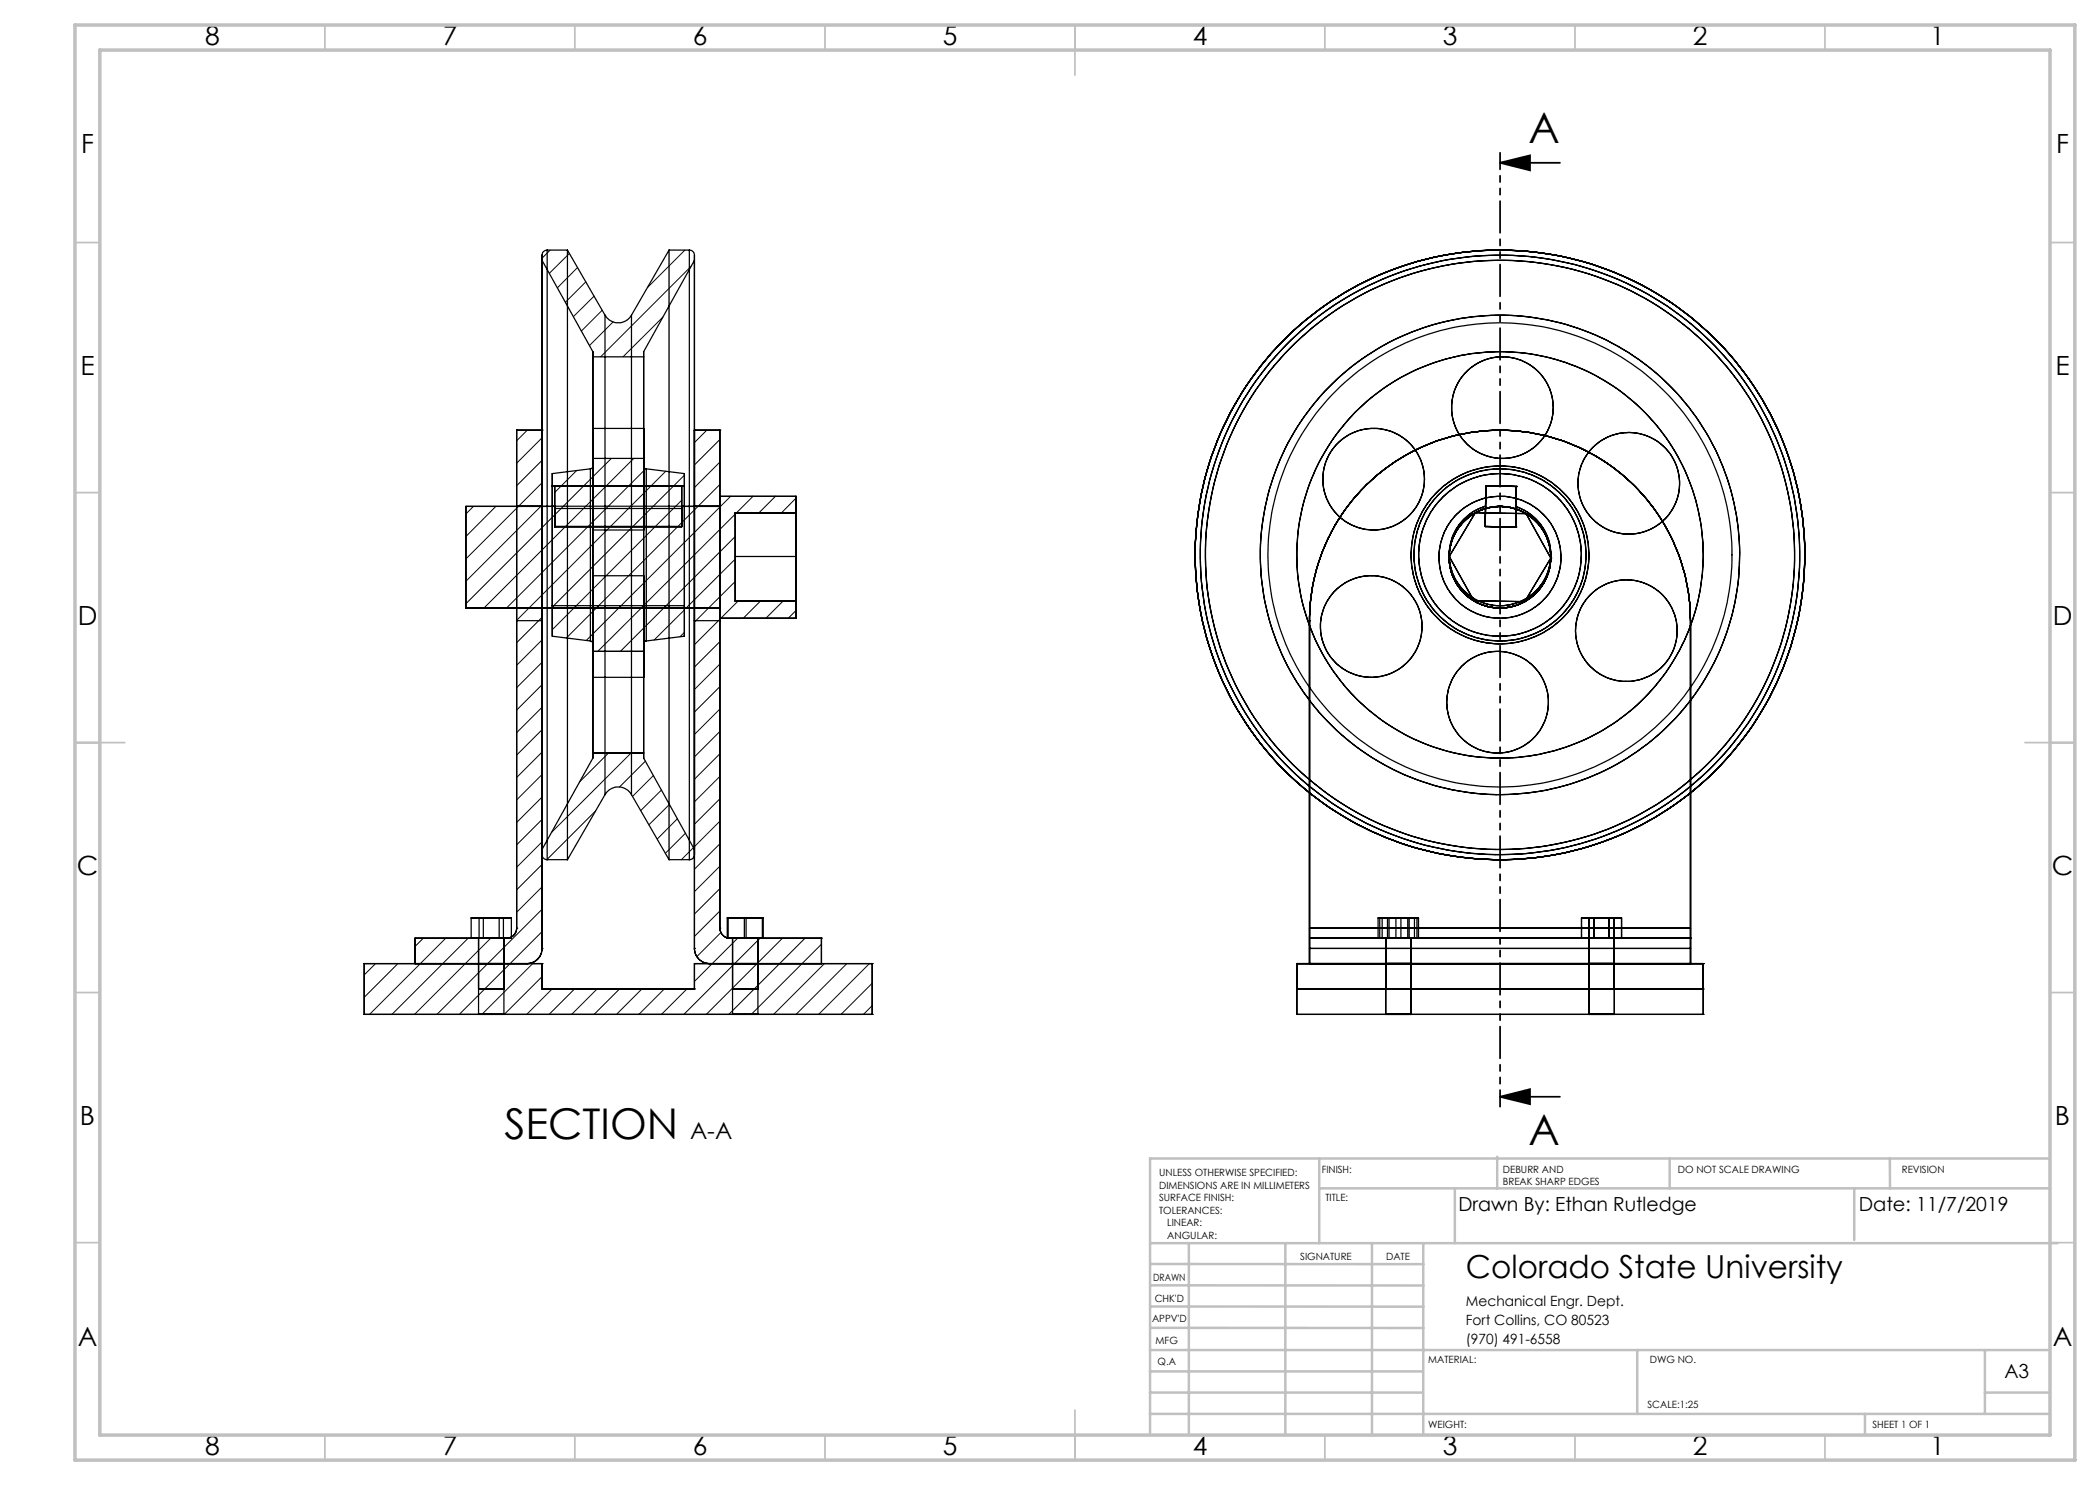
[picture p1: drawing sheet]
<svg xmlns="http://www.w3.org/2000/svg" width="420mm" height="297mm" viewBox="0 0 420 297" stroke-linecap="round" stroke-linejoin="round" font-family="sans-serif">
<path d="M300 32.6h12M300 32.6l6-1.5v3zM300 219.4h12M300 219.4l6-1.6v3z" fill="none" stroke="#000" stroke-width=".35"/>
<path d="M300 30.6v190.7" fill="none" stroke="#000" stroke-width=".35" stroke-dasharray="6.3 1.3 1.3 1.3 1.3 1.3" stroke-dashoffset="3"/>
<g fill="none" stroke="#c0c0c0" stroke-width=".35">
<path d="M65 5v5M115 5v5M165 5v5M215 5v10M265 5v5M315 5v5M365 5v5M15 48.5h5M410 48.5h5M15 98.5h5M410 98.5h5M15 148.5h10"/>
<path d="M405 148.5h10M15 198.5h5M410 198.5h5M15 248.5h5M410 248.5h5M65 287v5M115 287v5M165 287v5M215 282v10M265 287v5M315 287v5M365 287v5"/>
</g>
<g fill="none" stroke="#c0c0c0" stroke-width=".5">
<path d="M263.8 231.7v16.9M263.8 237.7h146.2M291 237.7v10.9M299.4 231.3v6.4M333.9 231.7v6M370.8 237.7v10.3M378 231.7v6M410 231.7h-180v55.2M230.1 248.6h181.4M230.1 257.1h54.6M230.1 252.8h54.6M237.8 248.8v38.2"/>
<path d="M257.1 248.6v38.2M274.4 248.8v38.2M284.7 248.6v38.2M230 278.5h54.6M230 274.3h54.6M230 270h180M230 265.6h54.7M230.1 261.3h54.6M327.4 270v12.8M397 278.5h13M397 270v12.8M230 282.8h180"/>
<path d="M373 282.8v4.2"/>
</g>
<path d="M15 5h400v287h-400zM20 10h390v277h-390z" fill="none" stroke="#c0c0c0" stroke-width=".7"/>
<path d="M300 32.6l6-1.5v3zM300 219.4l6-1.6v3z" fill="#000"/>
<g fill="none" stroke="#000" stroke-width=".25">
<path d="M108.4 52.1v117.8l10.2-18.3M108.4 51v117a9.4 9.4 0 0 0 .2 3.5l.4 .3 .4 .1M108.4 51v1.1M108.4 52.1l10.2 18.2M109.4 50l-.6 .3-.3 .2-.1 .5M109.4 50v121.9M109.4 50h4.1M113.5 50v121.9M113.5 50l7.5 13M133.8 50v121.9M133.8 50h4.1M133.8 50l-7.5 13"/>
<path d="M137.9 50v121.9M137.9 50l.6 .3 .3 .2 .1 .5M138.9 51v117a9.4 9.4 0 0 1-.2 3.5l-.3 .3-.5 .1M138.9 52.1v117.8l-10.2-18.3M138.9 51v1.1M138.9 52.1l-10.2 18.2M118.6 70.3v81.3M118.6 71.4v20.3M118.6 70.3v1.1M118.6 71.4h10.1M121 63v95.9M121 63a3.1 3.1 0 0 0 5.3 0"/>
<path d="M126.3 63v95.9M128.7 70.3v81.3M128.7 71.4v20.3M128.7 70.3v1.1M103.3 86v38.1h5.1v-38.1M103.3 86h.1M103.3 86v99.6M103.3 86h5.1M108.4 86h.1M108.4 86v103.7M110.5 94.7v32.5M110.5 97.2h26.4"/>
<path d="M110.5 94.7v6.5M110.9 97.2v8.1h25.4v-8.1M118.1 93.8v34.4M118.1 93.8l-7.6 .9M118.6 85.7v20.3zM118.6 93.2l-.1 .4-.4 .2M118.6 93.2v35.6M118.6 85.7h10.1M118.6 91.7v1.5M118.6 91.7h10.1M128.7 85.7v20.3zM128.7 93.2v35.6"/>
<path d="M128.7 93.2l.1 .4 .5 .2M128.7 91.7v1.5M129.3 93.8v34.4M129.3 93.8l7.6 .9M136.9 94.7v32.5M136.9 94.7v6.5M138.9 86v38.1h5.1v-38.1M138.9 86h.1M138.9 86v103.7M138.9 86h5.1M144 86h.1M144 86v15.3"/>
<path d="M159.2 99.3h-15.2v24.3h15.2M159.2 99.3v24.3M297.2 97.2l6.1 .1M297.2 97.2l-.2 8.1M297.2 97.2h.1M300 86a38.1 38.1 0 0 1 38.1 38.1M300 86a38.1 38.1 0 0 0-38.1 38.1M300 86h.1M303.3 97.3l-.2 8.1M303.3 97.3h.1M93.2 101.3h17.7v.4h25.4v-.4h7.7M93.2 101.3v20.3"/>
<path d="M110.5 101.2v19.9M110.5 101.2h26.4M110.9 105.3h25.4M118.6 115.1v20.4zM118.6 106h10.1M118.6 115.1h10.1M128.7 115.1v20.4zM136.9 101.2v19.9M144 101.3v20.3M147 102.7h12.2M147 111.3h12.2M159.2 102.5h-12.2v17.8h12.2"/>
<path d="M289.8 111.3l5 8.9M289.8 111.3h.1M295.1 102.5l-5.3 8.8M295.1 102.5l10.1 .2M295.1 102.5h.1M297 105.3l6.1 .1M297 105.3h.1M297.1 101.7a10 10 0 0 1 6.1 .1M297.1 101.2a10.2 10.2 0 0 0-5.4 15.6 10.2 10.2 0 0 0 16.4 .3 10.2 10.2 0 0 0-4.9-15.8M297.1 101.7l-.1 3.6M297.1 101.7h.1M297.1 101.2h.1"/>
<path d="M303.1 105.4h.1M303.2 101.8l-.1 3.6M303.2 101.8h.1M303.2 101.3h.1M305.2 102.7l5 8.9M305.2 102.7h.1M310.2 111.6l-5.3 8.7M310.2 111.6h.1M93.2 121.6h50.8M110.5 121.1h26.4M110.5 127.2l7.6 1M110.5 121.1v6.1"/>
<path d="M118.1 128.2l.4 .2 .1 .4M118.6 130.3v20.3M118.6 135.5h10.1M118.6 130.3h10.1M118.6 128.8v1.5M128.7 130.3v20.3M128.7 128.8v1.5M129.3 128.2l-.5 .2-.1 .4M136.9 121.1v6.1M136.9 127.2l-7.6 1M144 121.6v64M147 120.2h12.2"/>
<path d="M261.9 124.1v68.6M261.9 124.1h.1M294.8 120.2l10.1 .1M294.8 120.2h.1M304.9 120.3h.1M338.1 124.1v68.6M338.1 124.1h.1M118.6 150.6h10.1M118.6 150.6v1M121 158.9a3.1 3.1 0 0 1 5.3 0M121 158.9l-7.5 13M126.3 158.9l7.5 13"/>
<path d="M128.7 150.6v1M109.4 171.9h4.1M133.8 171.9h4.1M72.8 192.7h.1M72.8 192.7h35.6M72.8 192.7v10.2M83 187.6h.1M83 192.7h.1M83 187.6h19.3v-4h-8.1v4M83 187.6v5.1M95.7 197.8h5.1zM95.7 187.6h5.1z"/>
<path d="M95.7 192.7h5.1zM95.7 187.6v15.3M95.8 183.6v4M96.7 183.6v4M99.8 183.6v4M100.7 183.6v4M100.8 187.6v15.3M101.3 187.6h.1M103.3 185.6h.1M103.3 185.6a2.05 2.05 0 0 1-2 2M105.4 192.7h.1M108.4 197.8h.1"/>
<path d="M108.4 192.7h.1M108.4 189.7h.1M108.4 189.7a3 3 0 0 1-3 3M108.4 197.8h30.5M108.4 192.7v5.1M138.9 197.8h.1M138.9 192.7h.1M138.9 189.7h.1M138.9 189.7a3 3 0 0 0 3.1 3M138.9 192.7h35.5M138.9 192.7v5.1M142 192.7h.1"/>
<path d="M144 185.6h.1M144 185.6a2.05 2.05 0 0 0 2 2M145.6 183.6v4M146 187.6h.1M146.5 197.8h5.1zM146.5 187.6h5.1zM146.5 192.7h5.1zM146.5 187.6v15.3M148.9 183.6v4M149.2 183.6v4M151.6 187.6v15.3M152.5 183.6v4"/>
<path d="M152.6 187.6v-4h-7.1v4h18.8M164.3 187.6h.1M164.3 192.7h.1M164.3 187.6v5.1M174.4 192.7h.1M174.4 192.7v10.2M259.4 192.7h81.2M259.4 192.7v10.2M259.4 197.8h81.2M259.4 192.7h.1M259.4 197.8h.1M261.9 185.6v2"/>
<path d="M261.9 189.7v3M261.9 189.7h76.2M261.9 187.6h76.2M261.9 185.6h76.2M261.9 187.6h.1M261.9 192.7h.1M275.6 187.6v-4h8.1v4M275.9 183.6v4M276.4 183.6v4M277.1 192.7h5.1zM277.1 187.6h5.1zM277.1 197.8h5.1z"/>
<path d="M277.1 187.6v15.3M277.5 183.6v4M277.8 183.6v4M279.2 183.6v4M280.2 183.6v4M281.6 183.6v4M281.8 183.6v4M282.2 187.6v15.3M282.9 183.6v4M283.4 183.6v4M316.3 187.6v-4h8v4M317.8 192.7h5.1z"/>
<path d="M317.8 187.6h5.1zM317.8 197.8h5.1zM317.8 183.6v19.3M318.8 183.6v4M321.8 183.6v4M322.8 183.6l.1 19.3M338.1 189.7v3M338.1 185.6v2M338.1 187.6h.1M338.1 192.7h.1M340.6 192.7v10.2M340.6 197.8h.1"/>
<path d="M340.6 192.7h.1M72.8 202.9h.1M72.8 202.9h101.6M95.7 202.9h5.1zM146.5 202.9h5.1zM174.4 202.9h.1M259.4 202.9h81.2M259.4 202.9h.1M277.1 202.9h5.1zM317.8 202.9h5.1zM340.6 202.9h.1"/>
<circle cx="274.7" cy="95.8" r="10.2"/>
<circle cx="300.5" cy="81.5" r="10.2"/>
<circle cx="325.7" cy="96.7" r="10.2"/>
<circle cx="300" cy="111" r="59.9"/>
<circle cx="300" cy="111" r="17.2"/>
<circle cx="300" cy="111.4" r="12.2"/>
<circle cx="300" cy="111" r="58.9"/>
<circle cx="300" cy="111" r="16.3"/>
<circle cx="300" cy="111" r="46.4"/>
<circle cx="300" cy="111.4" r="10.2"/>
<circle cx="300" cy="111" r="61"/>
<circle cx="300" cy="111" r="47.9"/>
<circle cx="300" cy="111" r="40.6"/>
<circle cx="300" cy="111" r="17.8"/>
<circle cx="274.2" cy="125.3" r="10.2"/>
<circle cx="325.3" cy="126.1" r="10.2"/>
<circle cx="299.5" cy="140.4" r="10.2"/>
</g>
<g fill="none" stroke="#000" stroke-width=".2">
<path d="M110 50l-1.6 1.6M113.9 50.7l-4 4M115.5 53.5l-4 4.1M117.2 56.4l-4.1 4.1M118.8 59.2l-4.1 4.1M137 50l-7.5 7.5M138.2 53.3l-18.1 18.1M120.4 62.1l-4.1 4.1M122.6 64.4l-4.7 4.7M132.6 63.4l-8 8M105.4 86l-2.1 2.2M108.4 87.6l-5.1 5"/>
<path d="M108.4 92.1l-5.1 5.1M108.4 96.6l-15.2 15.2M115.3 94.1l-4.4 4.4M122.3 91.7l-29.1 29.1M126.8 91.7l-30 29.9M129.2 93.8l-27.9 27.8M133.1 94.3l-29.8 29.8M136.9 95l-26.6 26.6M141.4 86l-2.5 2.5M144 87.9l-5.1 5.1M144 92.4l-5.1 5.1M144 96.9l-24.7 24.7"/>
<path d="M146.1 99.3l-28.8 28.8M150.6 99.3l-3.4 3.4M155.1 99.3l-3.4 3.4M159.2 99.6l-3 3.1M94.7 101.3l-1.5 1.5M99.2 101.3l-6 6M108.4 101l-15.2 15.3M136.3 100l-25.8 25.9M147 102.8l-18.8 18.8M147 107.3l-22.9 23M147 116.3l-8.1 8.1M147 111.8l-9.8 9.8"/>
<path d="M108.4 123.5l-5.1 5M108.4 128l-5.1 5.1M108.4 132.5l-5.1 5M108.4 136.9l-5.1 5.1M110.8 121.1l-.3 .4M119.7 121.1l-6.4 6.5M128.7 130.1l-.1 .2M128.7 121.1l-9.1 9.2M136.9 126.5l-.9 .8M136.9 122l-6.1 6M144 128.3l-5.1 5.1M144 132.8l-5.1 5.1"/>
<path d="M144 137.3l-5.1 5.1M144 123.9l-5.1 5M147.6 120.3l-3.4 3.3M152 120.3l-3.3 3.3M156.6 120.3l-3.4 3.3M159.2 122.1l-1.5 1.5M108.4 159.4l-5.1 5.1M108.4 141.5l-5.1 5M108.4 145.9l-5.1 5.1M108.4 150.4l-5.1 5.1M108.4 154.9l-5.1 5.1M121.7 150.6l-5.8 5.8"/>
<path d="M126.2 150.6l-15.9 15.9M129.1 152.2l-5.2 5.2M130.7 155.1l-4.2 4.2M132.3 158l-4.2 4.1M144 146.3l-5.1 5.1M144 150.8l-5.1 5.1M144 155.3l-5.1 5.1M144 159.8l-5.1 5M144 141.8l-5.1 5.1M108.4 163.9l-5.1 5.1M108.4 168.4l-5.1 5.1M108.4 177.4l-5.1 5.1"/>
<path d="M108.4 172.9l-5.1 5.1M119.2 162.1l-9.8 9.8M133.9 160.9l-4.1 4.1M135.5 163.8l-4.1 4M137.1 166.6l-4 4.1M138.7 169.5l-2.4 2.4M144 164.2l-5.1 5.1M144 173.2l-5.1 5.1M144 177.7l-5.1 5.1M144 168.8l-5.1 5M75.1 192.7l-2.3 2.3M79.6 192.7l-6.8 6.8"/>
<path d="M84.7 187.6l-1.7 1.7M89.1 187.6l-15.2 15.3M93.6 187.6l-15.2 15.3M98.1 187.6l-15.2 15.3M106.5 192.7l-10.1 10.2M107.9 191.3l-.9 1M108.4 181.9l-21 21M108.4 186.3l-16.5 16.6M108.4 195.3l-7.5 7.6M110.4 197.8l-5.1 5.1M114.9 197.8l-5.1 5.1M119.4 197.8l-5.1 5.1"/>
<path d="M123.9 197.8l-5.1 5.1M128.4 197.8l-5.1 5.1M132.9 197.8l-5.1 5.1M137.4 197.8l-5.1 5.1M144 182.2l-5.1 5.1M144.2 186.5l-4.8 4.8M147.5 187.6l-8.6 8.7M152 187.6l-15.2 15.3M156.5 187.6l-15.2 15.3M161 187.6l-15.2 15.3M164.3 188.8l-14.1 14.1M164.9 192.7l-10.2 10.2"/>
<path d="M169.4 192.7l-10.2 10.2M173.9 192.7l-10.2 10.2M174.4 196.6l-6.2 6.3M174.4 201.1l-1.7 1.8"/>
</g>
<g font-size="8.5">
<text x="305.7" y="28.7">A</text>
<text x="100.9" y="227.8">SECTION</text>
<text x="305.7" y="229">A</text>
</g>
<text font-size="6.3" x="293.2" y="255.5">Colorado State University</text>
<g font-size="5.3">
<text x="41" y="8.9">8</text>
<text x="88.5" y="8.9">7</text>
<text x="138.5" y="8.9">6</text>
<text x="188.5" y="8.9">5</text>
<text x="238.5" y="8.9">4</text>
<text x="288.5" y="8.9">3</text>
<text x="338.5" y="8.9">2</text>
<text x="386" y="8.9">1</text>
<text x="16.2" y="30.7">F</text>
<text x="411.2" y="30.7">F</text>
<text x="16.1" y="74.9">E</text>
<text x="411.1" y="74.9">E</text>
<text x="15.5" y="124.9">D</text>
<text x="410.5" y="124.9">D</text>
<text x="15.4" y="174.9">C</text>
<text x="410.4" y="174.9">C</text>
<text x="16" y="224.9">B</text>
<text x="411" y="224.9">B</text>
<text x="15.5" y="269.2">A</text>
<text x="410.5" y="269.2">A</text>
<text x="41" y="290.9">8</text>
<text x="88.5" y="290.9">7</text>
<text x="138.5" y="290.9">6</text>
<text x="188.5" y="290.9">5</text>
<text x="238.5" y="290.9">4</text>
<text x="288.5" y="290.9">3</text>
<text x="338.5" y="290.9">2</text>
<text x="386" y="290.9">1</text>
</g>
<text font-size="4.7" x="138" y="227.8">A-A</text>
<g font-size="3.9">
<text x="291.7" y="242.2">Drawn By: Ethan Rutledge</text>
<text x="371.7" y="242.2">Date: 11/7/2019</text>
<text x="400.9" y="275.5">A3</text>
</g>
<g font-size="2.8">
<text x="293.2" y="261.1">Mechanical Engr. Dept.</text>
<text x="293.2" y="264.9">Fort Collins, CO 80523</text>
<text x="293.2" y="268.7">(970) 491-6558</text>
</g>
<g font-size="2">
<text x="231.8" y="235.2">UNLESS OTHERWISE SPECIFIED:</text>
<text x="231.8" y="237.7">DIMENSIONS ARE IN MILLIMETERS</text>
<text x="264.4" y="234.6">FINISH:</text>
<text x="300.6" y="234.6">DEBURR AND</text>
<text x="300.6" y="237.1">BREAK SHARP EDGES</text>
<text x="335.6" y="234.6">DO NOT SCALE DRAWING</text>
<text x="380.4" y="234.6">REVISION</text>
<text x="231.8" y="240.2">SURFACE FINISH:</text>
<text x="231.8" y="242.7">TOLERANCES:</text>
<text x="233.4" y="245.2">LINEAR:</text>
<text x="265.1" y="240.2">TITLE:</text>
<text x="233.5" y="247.7">ANGULAR:</text>
<text x="260" y="251.9">SIGNATURE</text>
<text x="277.2" y="251.9">DATE</text>
<text x="230.6" y="256.1">DRAWN</text>
<text x="230.9" y="260.3">CHK'D</text>
<text x="230.4" y="264.4">APPV'D</text>
<text x="231.1" y="268.8">MFG</text>
<text x="231.5" y="273">Q.A</text>
<text x="285.6" y="272.5">MATERIAL:</text>
<text x="330" y="272.5">DWG NO.</text>
<text x="329.5" y="281.7">SCALE:1:25</text>
<text x="285.6" y="285.5">WEIGHT:</text>
<text x="374.5" y="285.6">SHEET 1 OF 1</text>
</g>
</svg>
